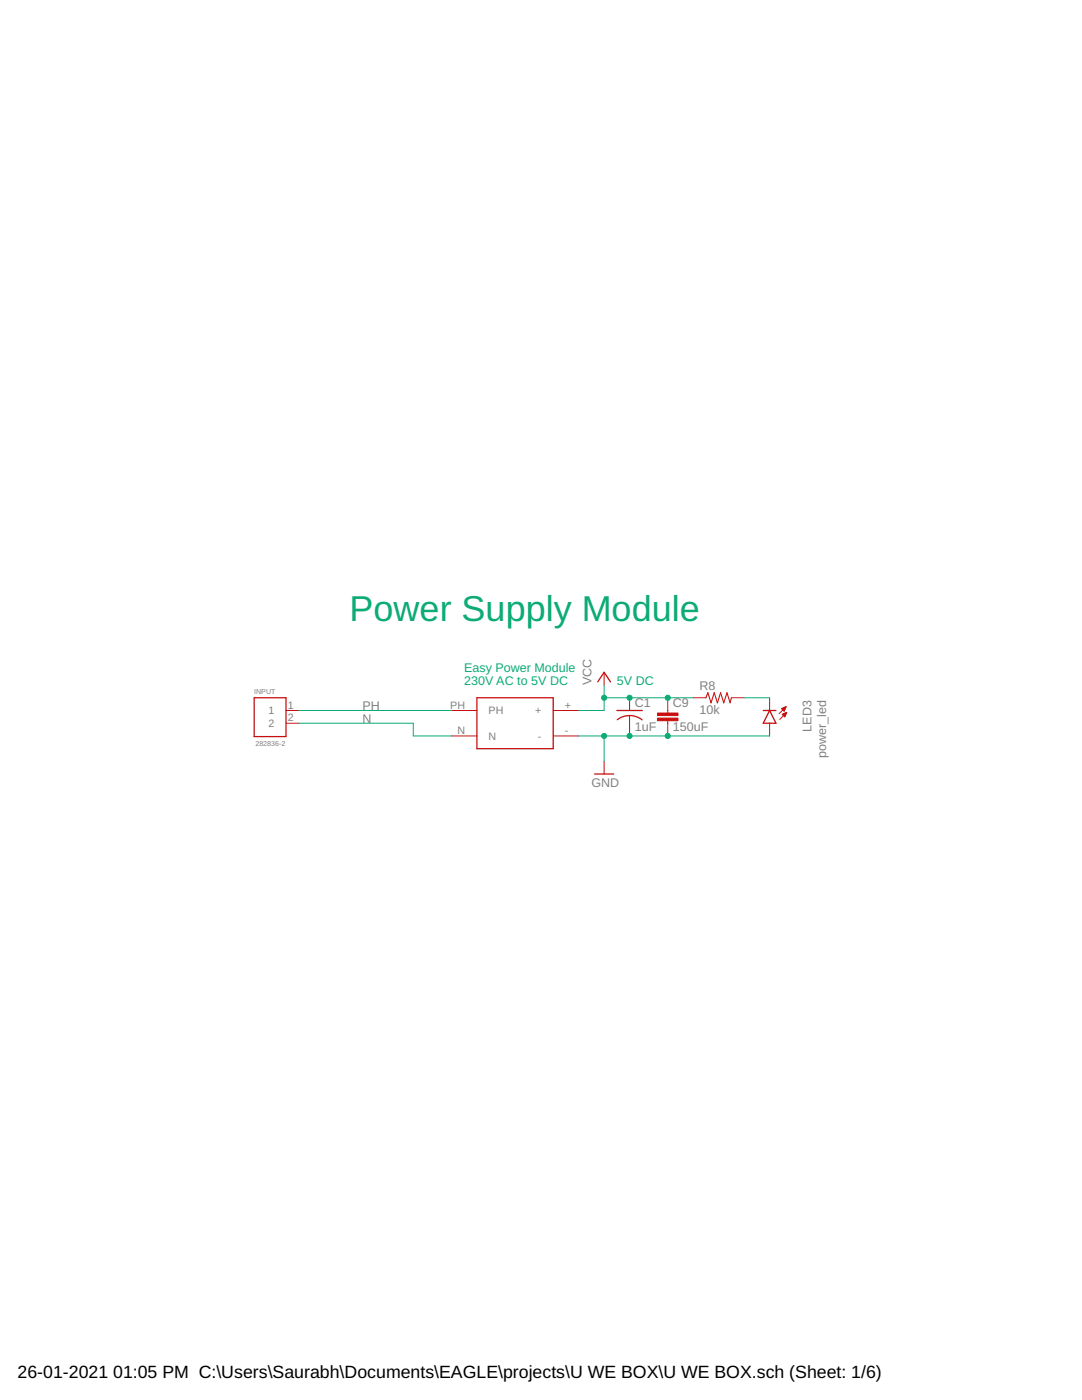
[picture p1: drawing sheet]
<svg xmlns="http://www.w3.org/2000/svg" width="216mm" height="279mm" viewBox="0 0 216 279" stroke-linecap="round" stroke-linejoin="round" font-family="sans-serif">
<path d="M50.7 139.3h6.4v7.7h-6.4zM95.2 139.3h15.2v10.1h-15.2zM119.3 136.1l1.2-1.9 1.3 1.9M118.6 154.5h3.8M123.1 141.8h5.1M125.6 142.8l1.6 .3 .9 .6M125.6 142.8l-1.5 .3-.9 .5M152.3 141.8h2.5M153.6 141.8l1.2 2.5h-2.5z" fill="none" stroke="#c90d0c" stroke-width=".25"/>
<g fill="none" stroke="#c90d0c" stroke-width=".2">
<path d="M120.5 134.2v2.5M125.6 139.3v2.5M133.2 139.3v3M138.3 139.3h2.6M145.9 139.3h2.6M153.6 139.3v2.5M57.1 141.8h2.5M57.1 144.3h2.5M90.1 141.8h5.1M90.1 146.9h5.1M110.4 141.8h5.1M110.4 146.9h5.1"/>
<path d="M120.5 152v2.5M125.6 142.8v4.1M133.2 143.8v3.1M153.6 144.3v2.6M156 141.4l.8-.4-.3 .9zM156 141.4h.7M156.1 141.5h.6M156.1 142.6l.9-.4-.4 .9zM156.1 142.6h.7M156.2 141.6h.4M156.3 142.7h.5M156.3 142.5h.5"/>
<path d="M156.3 141.8h.2M156.3 141.3h.5M156.4 142.8h.3M156.4 141.9h.1M156.5 143h.2M156.6 142.3h.3M156.6 141.1h.2M156.8 141l-1.3 1.4M156.8 142.2h.2M157 142.2l-1.4 1.4"/>
</g>
<g fill="#c90d0c" stroke="#c90d0c" stroke-width=".2">
<path d="M131.2 142.3h4.1v.5h-4.1z"/>
<path d="M131.2 143.3h4.1v.5h-4.1z"/>
</g>
<path d="M140.9 139.3l.3-1.1 .7 2.1 .6-2.1 .7 2.1 .6-2.1 .6 2.1 .7-2.1 .6 2.1 .2-1" fill="none" stroke="#c90d0c" stroke-width=".21"/>
<path d="M120.5 136.7v5.1h-5M120.5 139.3h17.8M148.5 139.3h5.1M59.6 144.3h22.9v2.6h7.6M59.6 141.8h30.5M115.5 146.9h38.1M120.5 146.9v5.1" fill="none" stroke="#0dab76" stroke-width=".2"/>
<g fill="#0dab76" stroke="#0dab76" stroke-width=".2">
<circle cx="120.5" cy="146.9" r=".51"/>
<circle cx="125.6" cy="146.9" r=".51"/>
<circle cx="133.2" cy="146.9" r=".51"/>
<circle cx="120.5" cy="139.3" r=".51"/>
<circle cx="125.6" cy="139.3" r=".51"/>
<circle cx="133.2" cy="139.3" r=".51"/>
</g>
<text font-size="7.2" fill="#0dab76" x="69.8" y="124">Power Supply Module</text>
<g font-size="3.5">
<text x="3.5" y="274.9">26-01-2021</text>
<text x="22.6" y="274.9">01:05 PM C:\Users\Saurabh\Documents\EAGLE\projects\U WE BOX\U WE BOX.sch (Sheet: 1/6)</text>
</g>
<g font-size="2.5" fill="#0dab76">
<text x="92.6" y="134.1">Easy Power Module</text>
<text x="92.6" y="136.7">230V AC to 5V DC</text>
<text x="123.1" y="136.7">5V DC</text>
</g>
<g font-size="2.5" fill="#808080">
<text x="118" y="136.7" transform="rotate(-90 118 136.7)">VCC</text>
<text x="139.6" y="137.8">R8</text>
<text x="72.3" y="141.8">PH</text>
<text x="126.6" y="141.2">C1</text>
<text x="134.3" y="141.2">C9</text>
<text x="139.6" y="142.6">10k</text>
<text x="72.3" y="144.3">N</text>
<text x="126.6" y="146">1uF</text>
<text x="134.3" y="146">150uF</text>
<text x="161.9" y="146" transform="rotate(-90 161.9 146)">LED3</text>
<text x="164.9" y="151.3" transform="rotate(-90 164.9 151.3)">power_led</text>
<text x="118" y="157">GND</text>
</g>
<g font-size="2.1" fill="#808080">
<text x="53.5" y="142.6">1</text>
<text x="57.4" y="141.4">1</text>
<text x="57.4" y="144">2</text>
<text x="89.9" y="141.4">PH</text>
<text x="97.5" y="142.6">PH</text>
<text x="106.8" y="142.6">+</text>
<text x="112.7" y="141.4">+</text>
<text x="53.5" y="145.1">2</text>
<text x="91.3" y="146.5">N</text>
<text x="97.5" y="147.6">N</text>
<text x="107.3" y="147.6">-</text>
<text x="112.7" y="146.5">-</text>
</g>
<g font-size="1.4" fill="#808080">
<text x="50.7" y="138.5">INPUT</text>
<text x="51" y="148.9">282836-2</text>
</g>
</svg>
